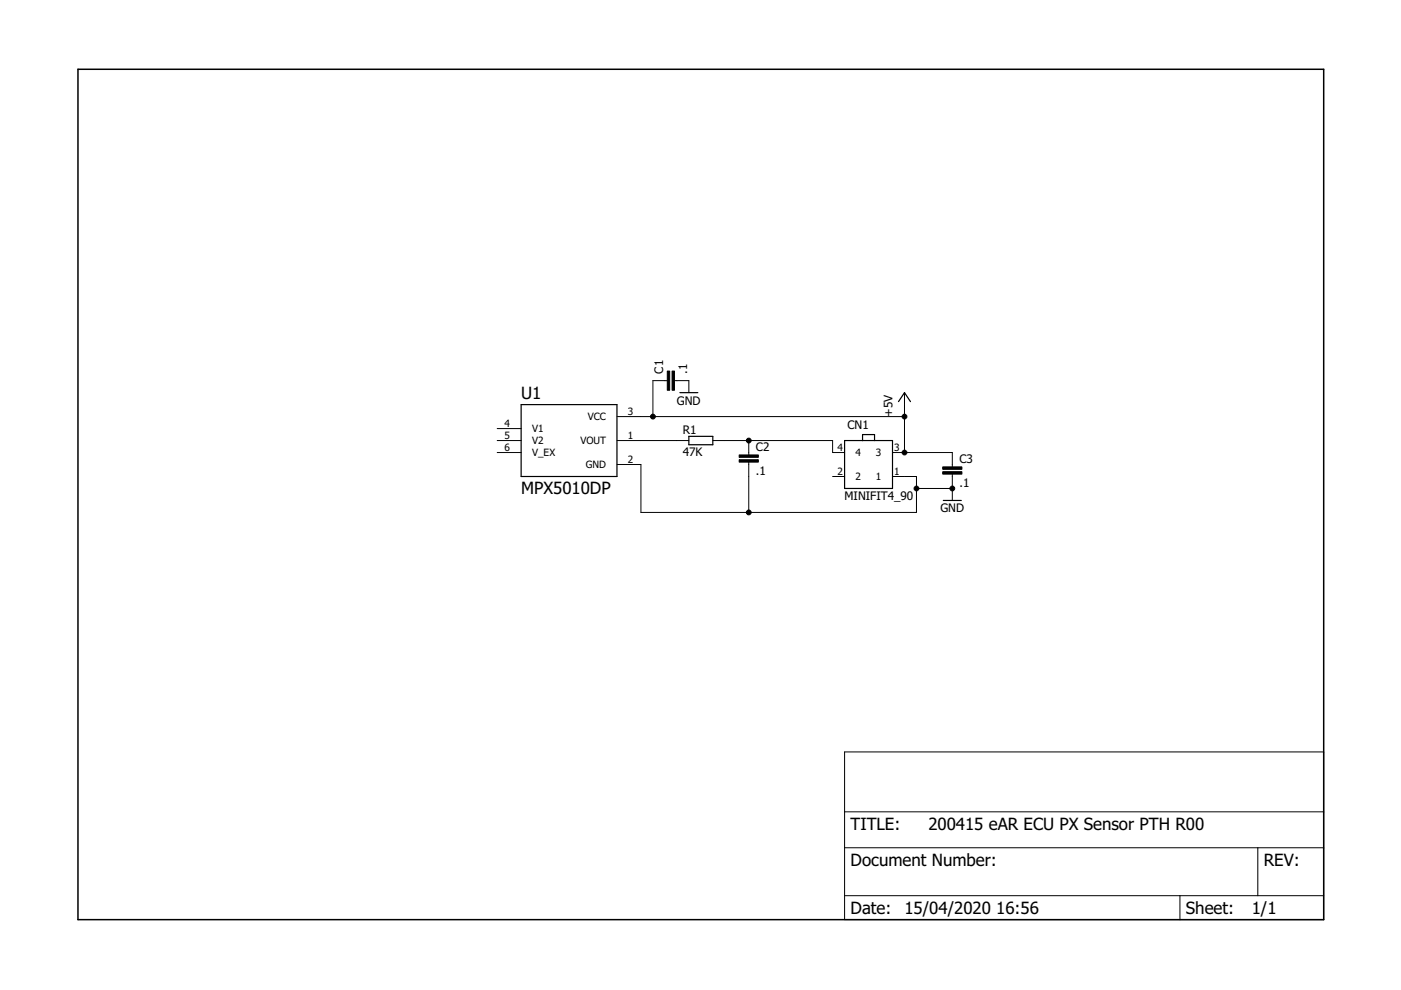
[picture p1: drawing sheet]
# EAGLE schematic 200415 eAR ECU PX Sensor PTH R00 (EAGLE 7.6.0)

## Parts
C1  .1  C-EU050-025X075  [C050-025X075]
C2  .1  C-EU050-025X075  [C050-025X075]
C3  .1  C-EU050-025X075  [C050-025X075]
CN1  MINIFIT4_90  [MINIFIT4_90]
R1  47K  R-EU_0207/10  [0207/10]
U1  MPX5010DP  [XDCR_MPX5010DP]

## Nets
+5V: C1.1 C3.1 CN1.3 U1.3(VCC)
GND: C1.2 C2.2 C3.2 CN1.1 U1.2(GND)
N$2: C2.1 CN1.4 R1.2
N$6: R1.1 U1.1(VOUT)
Unconnected: CN1.2 U1.4(V1) U1.5(V2) U1.6(V_EX)
